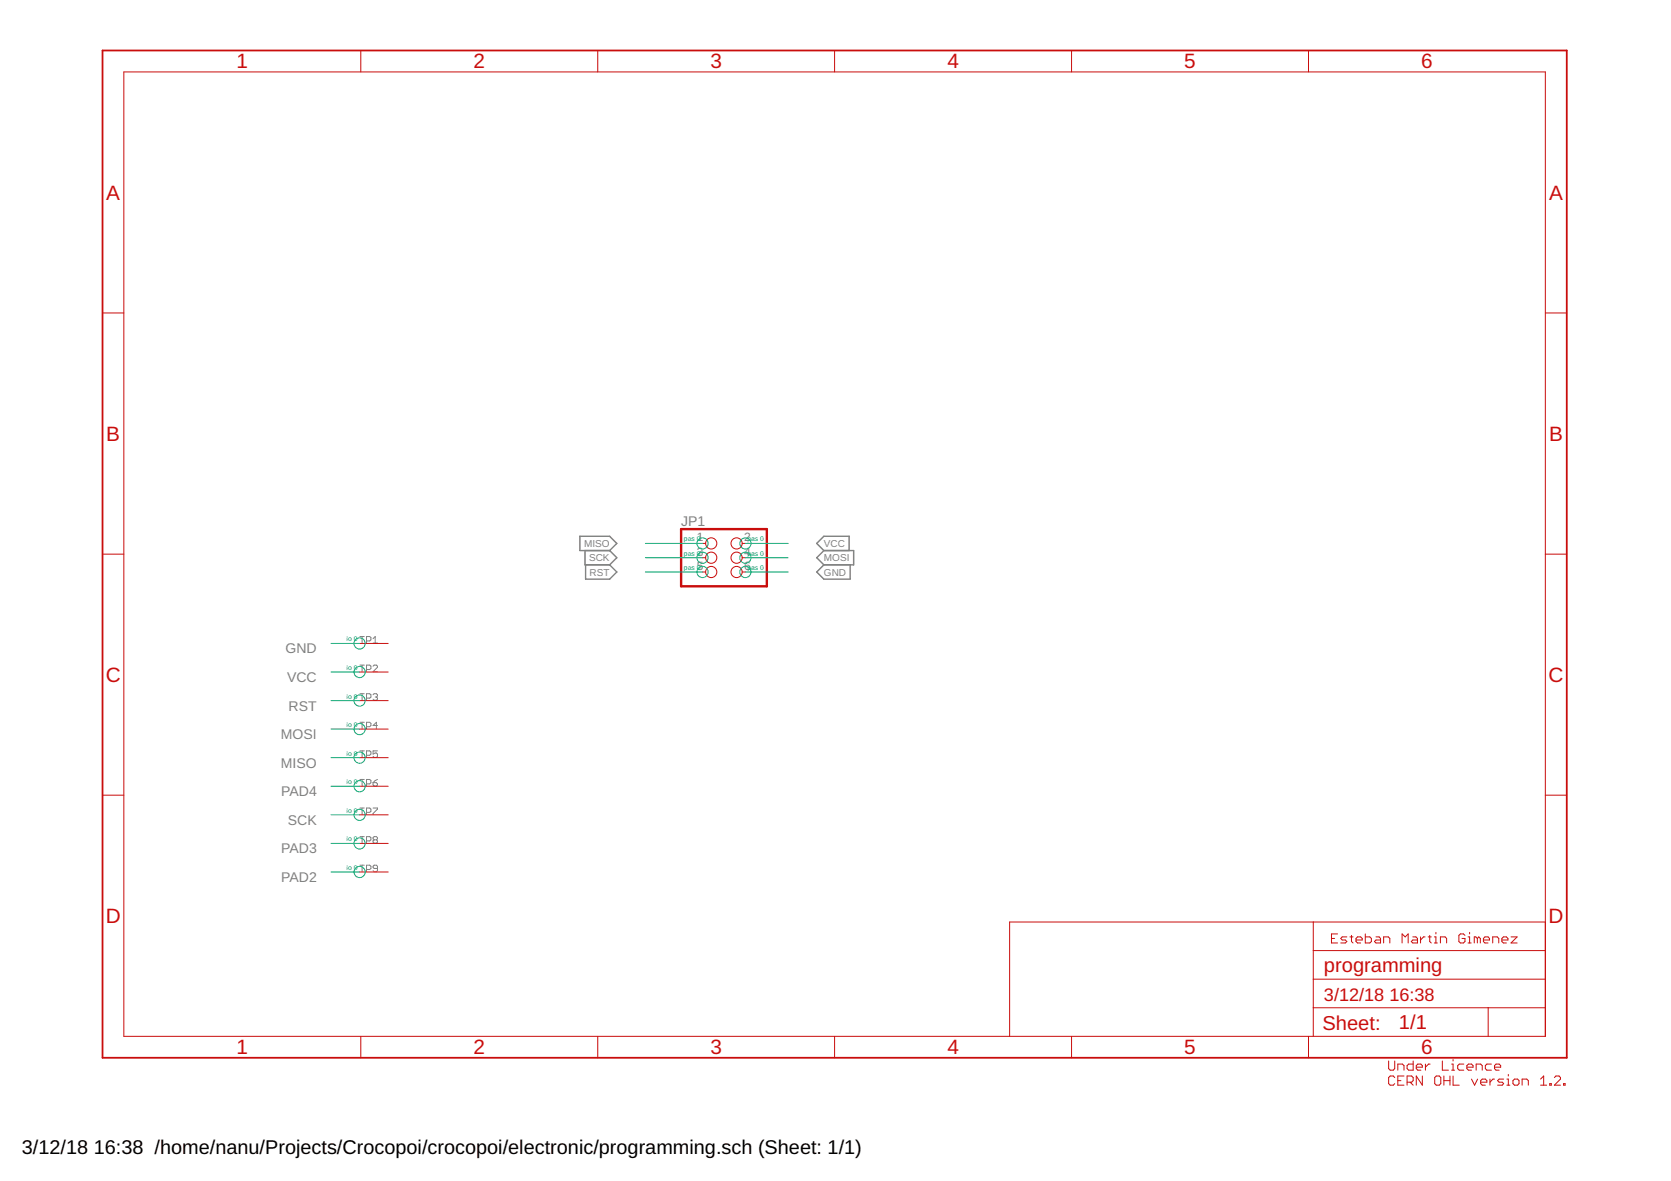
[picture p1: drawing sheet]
<?xml version="1.0" encoding="utf-8"?>
<!DOCTYPE eagle SYSTEM "eagle.dtd">
<eagle version="9.1.2">
<drawing>
<settings>
<setting alwaysvectorfont="no"/>
<setting keepoldvectorfont="yes"/>
<setting verticaltext="up"/>
</settings>
<grid distance="0.1" unitdist="inch" unit="inch" style="lines" multiple="1" display="no" altdistance="0.01" altunitdist="inch" altunit="inch"/>
<schematic xreflabel="%F%N/%S.%C%R" xrefpart="/%S.%C%R">
<libraries>
<library name="frames">
<symbols>
<symbol name="A4L-LOC">
<wire x1="256.54" y1="3.81" x2="256.54" y2="8.89" width="0.1016" layer="94"/>
<wire x1="256.54" y1="8.89" x2="256.54" y2="13.97" width="0.1016" layer="94"/>
<wire x1="256.54" y1="13.97" x2="256.54" y2="19.05" width="0.1016" layer="94"/>
<wire x1="256.54" y1="19.05" x2="256.54" y2="24.13" width="0.1016" layer="94"/>
<wire x1="161.29" y1="3.81" x2="161.29" y2="24.13" width="0.1016" layer="94"/>
<wire x1="161.29" y1="24.13" x2="215.265" y2="24.13" width="0.1016" layer="94"/>
<wire x1="215.265" y1="24.13" x2="256.54" y2="24.13" width="0.1016" layer="94"/>
<wire x1="246.38" y1="3.81" x2="246.38" y2="8.89" width="0.1016" layer="94"/>
<wire x1="246.38" y1="8.89" x2="256.54" y2="8.89" width="0.1016" layer="94"/>
<wire x1="246.38" y1="8.89" x2="215.265" y2="8.89" width="0.1016" layer="94"/>
<wire x1="215.265" y1="8.89" x2="215.265" y2="3.81" width="0.1016" layer="94"/>
<wire x1="215.265" y1="8.89" x2="215.265" y2="13.97" width="0.1016" layer="94"/>
<wire x1="215.265" y1="13.97" x2="256.54" y2="13.97" width="0.1016" layer="94"/>
<wire x1="215.265" y1="13.97" x2="215.265" y2="19.05" width="0.1016" layer="94"/>
<wire x1="215.265" y1="19.05" x2="256.54" y2="19.05" width="0.1016" layer="94"/>
<wire x1="215.265" y1="19.05" x2="215.265" y2="24.13" width="0.1016" layer="94"/>
<text x="217.17" y="15.24" size="2.54" layer="94">&gt;DRAWING_NAME</text>
<text x="217.17" y="10.16" size="2.286" layer="94">&gt;LAST_DATE_TIME</text>
<text x="230.505" y="5.08" size="2.54" layer="94">&gt;SHEET</text>
<text x="216.916" y="4.953" size="2.54" layer="94">Sheet:</text>
<frame x1="0" y1="0" x2="260.35" y2="179.07" columns="6" rows="4" layer="94"/>
</symbol>
</symbols>
<devicesets>
<deviceset name="A4L-LOC" prefix="FRAME" uservalue="yes">
<gates>
<gate name="G$1" symbol="A4L-LOC" x="0" y="0"/>
</gates>
<devices>
<device name="">
<technologies>
<technology name=""/>
</technologies>
</device>
</devices>
</deviceset>
</devicesets>
</library>
<library name="adafruit">
<symbols>
<symbol name="SEWTAP">
<text x="0" y="0" size="1.27" layer="95" font="vector">&gt;NAME</text>
<pin name="SEW" x="0" y="0" visible="off" length="middle"/>
</symbol>
</symbols>
<devicesets>
<deviceset name="SEWTAP" prefix="TP">
<gates>
<gate name="G$1" symbol="SEWTAP" x="0" y="0"/>
</gates>
<devices>
<device name="0.5IN" package="SEWINGTAP_0.5">
<connects>
<connect gate="G$1" pin="SEW" pad="TAP"/>
</connects>
<technologies>
<technology name=""/>
</technologies>
</device>
<device name="0.4IN" package="SEWINGTAP_0.4">
<connects>
<connect gate="G$1" pin="SEW" pad="TAP"/>
</connects>
<technologies>
<technology name=""/>
</technologies>
</device>
<device name="-2.0IN" package="SEWINGTAP_2.0">
<connects>
<connect gate="G$1" pin="SEW" pad="P$1"/>
</connects>
<technologies>
<technology name=""/>
</technologies>
</device>
<device name="BIG" package="BIGTAP">
<connects>
<connect gate="G$1" pin="SEW" pad="P$1"/>
</connects>
<technologies>
<technology name=""/>
</technologies>
</device>
</devices>
</deviceset>
</devicesets>
</library>
<library name="fab">
<symbols>
<symbol name="PINH2X3">
<wire x1="-6.35" y1="-5.08" x2="8.89" y2="-5.08" width="0.4064" layer="94"/>
<wire x1="8.89" y1="-5.08" x2="8.89" y2="5.08" width="0.4064" layer="94"/>
<wire x1="8.89" y1="5.08" x2="-6.35" y2="5.08" width="0.4064" layer="94"/>
<wire x1="-6.35" y1="5.08" x2="-6.35" y2="-5.08" width="0.4064" layer="94"/>
<text x="-6.35" y="5.715" size="1.778" layer="95">&gt;NAME</text>
<text x="-6.35" y="-7.62" size="1.778" layer="96">&gt;VALUE</text>
<pin name="1" x="-2.54" y="2.54" visible="pad" length="short" direction="pas" function="dot"/>
<pin name="2" x="5.08" y="2.54" visible="pad" length="short" direction="pas" function="dot" rot="R180"/>
<pin name="3" x="-2.54" y="0" visible="pad" length="short" direction="pas" function="dot"/>
<pin name="4" x="5.08" y="0" visible="pad" length="short" direction="pas" function="dot" rot="R180"/>
<pin name="5" x="-2.54" y="-2.54" visible="pad" length="short" direction="pas" function="dot"/>
<pin name="6" x="5.08" y="-2.54" visible="pad" length="short" direction="pas" function="dot" rot="R180"/>
</symbol>
</symbols>
<devicesets>
<deviceset name="PINHD-2X3-SMD" prefix="JP" uservalue="yes">
<gates>
<gate name="A" symbol="PINH2X3" x="0" y="0"/>
</gates>
<devices>
<device name="" package="2X03SMD">
<connects>
<connect gate="A" pin="1" pad="1"/>
<connect gate="A" pin="2" pad="2"/>
<connect gate="A" pin="3" pad="3"/>
<connect gate="A" pin="4" pad="4"/>
<connect gate="A" pin="5" pad="5"/>
<connect gate="A" pin="6" pad="6"/>
</connects>
<technologies>
<technology name=""/>
</technologies>
</device>
</devices>
</deviceset>
</devicesets>
</library>
</libraries>
<attributes>
</attributes>
<variantdefs>
</variantdefs>
<classes>
<class number="0" name="default" width="0" drill="0">
</class>
</classes>
<parts>
<part name="FRAME1" library="frames" deviceset="A4L-LOC" device=""/>
<part name="TP1" library="adafruit" deviceset="SEWTAP" device="-2.0IN"/>
<part name="TP2" library="adafruit" deviceset="SEWTAP" device="-2.0IN"/>
<part name="TP3" library="adafruit" deviceset="SEWTAP" device="-2.0IN"/>
<part name="TP4" library="adafruit" deviceset="SEWTAP" device="-2.0IN"/>
<part name="TP5" library="adafruit" deviceset="SEWTAP" device="-2.0IN"/>
<part name="TP6" library="adafruit" deviceset="SEWTAP" device="-2.0IN"/>
<part name="TP7" library="adafruit" deviceset="SEWTAP" device="-2.0IN"/>
<part name="TP8" library="adafruit" deviceset="SEWTAP" device="-2.0IN"/>
<part name="TP9" library="adafruit" deviceset="SEWTAP" device="-2.0IN"/>
<part name="JP1" library="fab" deviceset="PINHD-2X3-SMD" device=""/>
</parts>
<sheets>
<sheet>
<plain>
<text x="157.48" y="2.54" size="1.778" layer="94" font="vector">Esteban Martin Gimenez</text>
<text x="167.64" y="-25.4" size="1.778" layer="94" font="vector">Under Licence 
CERN OHL version 1.2.
</text>
</plain>
<instances>
<instance part="FRAME1" gate="G$1" x="-60.96" y="-17.78"/>
<instance part="TP1" gate="G$1" x="-15.24" y="55.88"/>
<instance part="TP2" gate="G$1" x="-15.24" y="50.8"/>
<instance part="TP3" gate="G$1" x="-15.24" y="45.72"/>
<instance part="TP4" gate="G$1" x="-15.24" y="40.64"/>
<instance part="TP5" gate="G$1" x="-15.24" y="35.56"/>
<instance part="TP6" gate="G$1" x="-15.24" y="30.48"/>
<instance part="TP7" gate="G$1" x="-15.24" y="25.4"/>
<instance part="TP8" gate="G$1" x="-15.24" y="20.32"/>
<instance part="TP9" gate="G$1" x="-15.24" y="15.24"/>
<instance part="JP1" gate="A" x="48.26" y="71.12"/>
</instances>
<busses>
</busses>
<nets>
<net name="GND" class="0">
<segment>
<label x="-22.86" y="55.88" size="1.778" layer="95" rot="R180"/>
<wire x1="-15.24" y1="55.88" x2="-20.32" y2="55.88" width="0.1524" layer="91"/>
<pinref part="TP1" gate="G$1" pin="SEW"/>
</segment>
<segment>
<pinref part="JP1" gate="A" pin="6"/>
<wire x1="53.34" y1="68.58" x2="60.96" y2="68.58" width="0.1524" layer="91"/>
<label x="66.04" y="68.58" size="1.27" layer="95" xref="yes"/>
</segment>
</net>
<net name="VCC" class="0">
<segment>
<label x="-22.86" y="50.8" size="1.778" layer="95" rot="R180"/>
<wire x1="-20.32" y1="50.8" x2="-15.24" y2="50.8" width="0.1524" layer="91"/>
<pinref part="TP2" gate="G$1" pin="SEW"/>
</segment>
<segment>
<pinref part="JP1" gate="A" pin="2"/>
<wire x1="53.34" y1="73.66" x2="60.96" y2="73.66" width="0.1524" layer="91"/>
<label x="66.04" y="73.66" size="1.27" layer="95" xref="yes"/>
</segment>
</net>
<net name="MOSI" class="0">
<segment>
<wire x1="-15.24" y1="40.64" x2="-20.32" y2="40.64" width="0.1524" layer="91"/>
<label x="-22.86" y="40.64" size="1.778" layer="95" rot="R180"/>
<pinref part="TP4" gate="G$1" pin="SEW"/>
</segment>
<segment>
<pinref part="JP1" gate="A" pin="4"/>
<wire x1="53.34" y1="71.12" x2="60.96" y2="71.12" width="0.1524" layer="91"/>
<label x="66.04" y="71.12" size="1.27" layer="95" xref="yes"/>
</segment>
</net>
<net name="MISO" class="0">
<segment>
<wire x1="-15.24" y1="35.56" x2="-20.32" y2="35.56" width="0.1524" layer="91"/>
<label x="-22.86" y="35.56" size="1.778" layer="95" rot="R180"/>
<pinref part="TP5" gate="G$1" pin="SEW"/>
</segment>
<segment>
<pinref part="JP1" gate="A" pin="1"/>
<wire x1="45.72" y1="73.66" x2="35.56" y2="73.66" width="0.1524" layer="91"/>
<label x="30.48" y="73.66" size="1.27" layer="95" rot="R180" xref="yes"/>
</segment>
</net>
<net name="SCK" class="0">
<segment>
<wire x1="-15.24" y1="25.4" x2="-20.32" y2="25.4" width="0.1524" layer="91"/>
<label x="-22.86" y="25.4" size="1.778" layer="95" rot="R180"/>
<pinref part="TP7" gate="G$1" pin="SEW"/>
</segment>
<segment>
<pinref part="JP1" gate="A" pin="3"/>
<wire x1="45.72" y1="71.12" x2="35.56" y2="71.12" width="0.1524" layer="91"/>
<label x="30.48" y="71.12" size="1.27" layer="95" rot="R180" xref="yes"/>
</segment>
</net>
<net name="RST" class="0">
<segment>
<wire x1="-15.24" y1="45.72" x2="-20.32" y2="45.72" width="0.1524" layer="91"/>
<label x="-22.86" y="45.72" size="1.778" layer="95" rot="R180"/>
<pinref part="TP3" gate="G$1" pin="SEW"/>
</segment>
<segment>
<pinref part="JP1" gate="A" pin="5"/>
<wire x1="45.72" y1="68.58" x2="35.56" y2="68.58" width="0.1524" layer="91"/>
<label x="30.48" y="68.58" size="1.27" layer="95" rot="R180" xref="yes"/>
</segment>
</net>
<net name="PAD2" class="0">
<segment>
<wire x1="-15.24" y1="15.24" x2="-20.32" y2="15.24" width="0.1524" layer="91"/>
<label x="-22.86" y="15.24" size="1.778" layer="95" rot="R180"/>
<pinref part="TP9" gate="G$1" pin="SEW"/>
</segment>
</net>
<net name="PAD3" class="0">
<segment>
<wire x1="-15.24" y1="20.32" x2="-20.32" y2="20.32" width="0.1524" layer="91"/>
<label x="-22.86" y="20.32" size="1.778" layer="95" rot="R180"/>
<pinref part="TP8" gate="G$1" pin="SEW"/>
</segment>
</net>
<net name="PAD4" class="0">
<segment>
<wire x1="-15.24" y1="30.48" x2="-20.32" y2="30.48" width="0.1524" layer="91"/>
<label x="-22.86" y="30.48" size="1.778" layer="95" rot="R180"/>
<pinref part="TP6" gate="G$1" pin="SEW"/>
</segment>
</net>
</nets>
</sheet>
</sheets>
<errors>
<approved hash="113,1,69.111,71.651,FRAME1,,,,,"/>
</errors>
</schematic>
</drawing>
<compatibility>
<note version="6.3" minversion="6.2.2" severity="warning">
Since Version 6.2.2 text objects can contain more than one line,
which will not be processed correctly with this version.
</note>
</compatibility>
</eagle>
